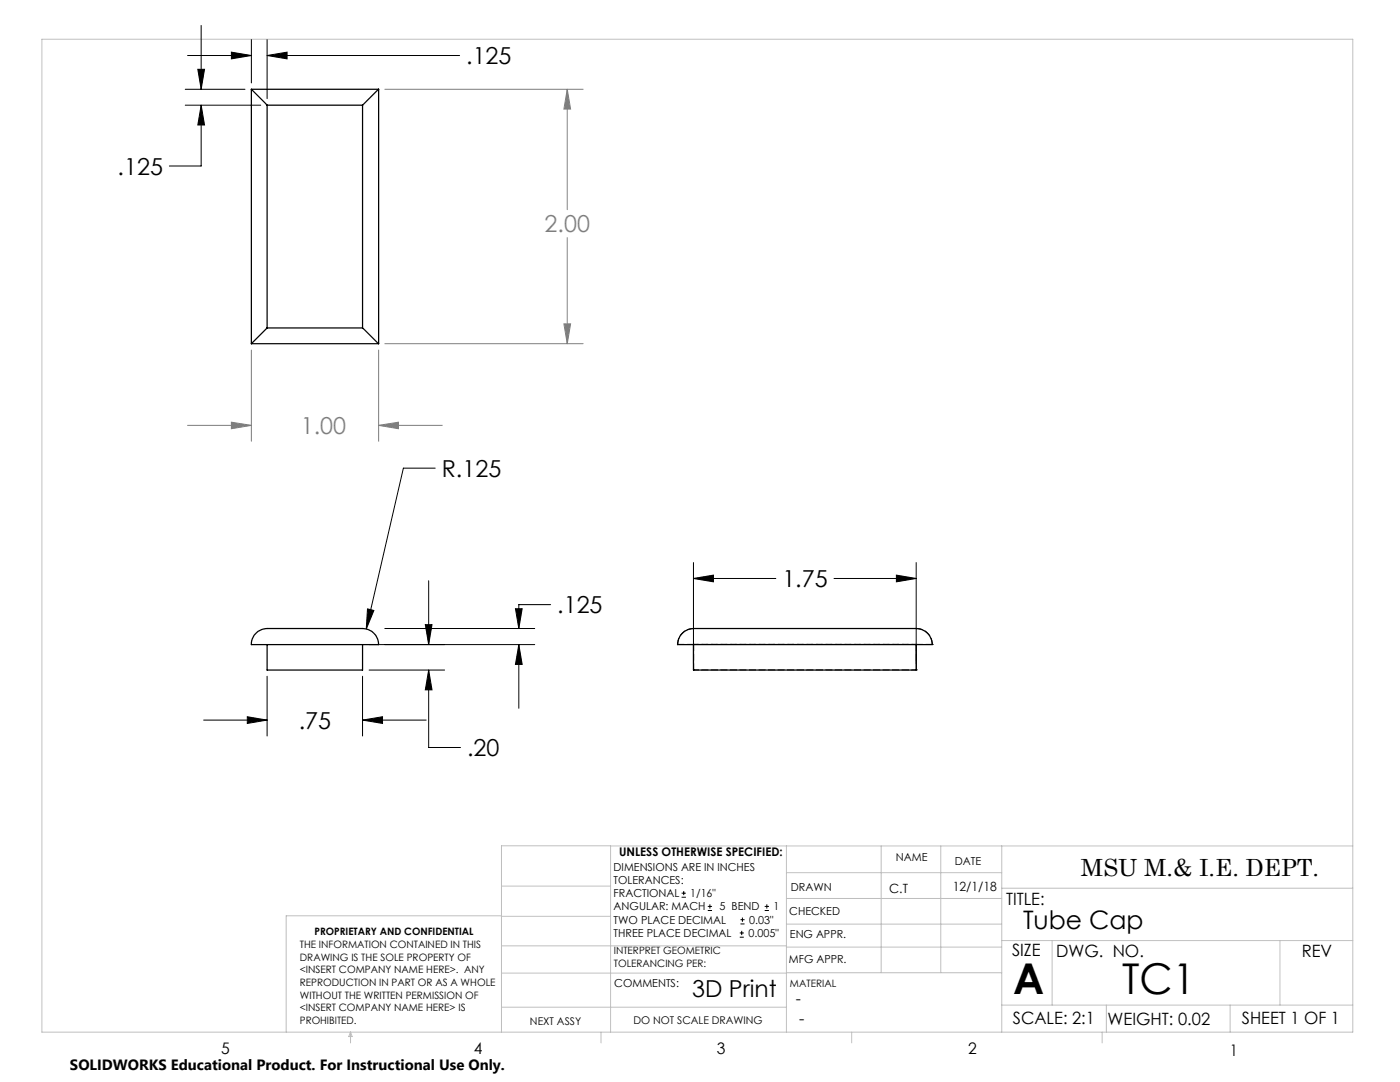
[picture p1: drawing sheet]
<svg xmlns="http://www.w3.org/2000/svg" width="279mm" height="216mm" viewBox="0 0 279 216" stroke-linecap="round" stroke-linejoin="round" font-family="sans-serif">
<g fill="none" stroke="#000" stroke-width=".2">
<path d="M37 17.8h11.9M37.4 11.1h12.8M39.5 13.8h1.3l-.7 4zM40.1 5.1v12.7M46.2 10.4l4 .7-4 .6zM50.2 7.9v8.6M53.3 11.1l4-.7v1.3zM53.3 7.9v11.8M53.3 11.1h38.4M37 21h15M40.1 21l.7 3.9h-1.3zM40.1 21v12.1h-6.3"/>
<path d="M86.9 93.4h-6.4l-7.4 32.1M85.5 115.9v12.7M138.4 115.4l4-.6v1.3zM138.4 112.3v20.1M138.4 115.4h16.4M166.4 115.4h16.4M178.9 114.8l3.9 .6-3.9 .7zM182.8 112.3v20.1M53.3 134.9v12M72.4 134.9v12M73.3 121.5l1.3 .3-1.5 3.7zM73.7 133.7h15"/>
<path d="M73.7 128.6h33M76.8 125.4h29.9M84.9 124.6h1.3l-.7 4zM85.5 133.7l.7 4h-1.3zM85.5 133.7v15.5h6.4M102.9 121.5h1.3l-.7 3.9zM103.5 128.6l.7 4h-1.3zM103.5 128.6v12.7M109.9 120.7h-6.4v4.7M40.6 143.7h12.7M49.4 143l3.9 .7-3.9 .7zM72.4 143.7l3.9-.7v1.4z"/>
<path d="M72.4 143.7h12.7M136 179h.9M136 178.2h.9M136.5 177.8v.8M141.3 181.7h.8M141.3 180.9h.8M141.7 180.4v.9M147.6 187h.8M147.6 186.2h.8M147.8 184.4h.8M147.8 183.5h.8M148 185.7v.9"/>
<path d="M148.2 183.1v.8M152.6 181.7h.9M152.6 180.9h.9M153 180.4v.9"/>
</g>
<path d="M76.8 17.8h39.6M113.2 17.8l.7 4h-1.4zM113.2 17.8v24M113.2 47.4v21.2M50.2 69.8v18.3M75.6 69.8v18.3M76.8 68.6h39.6M112.5 64.6h1.4l-.7 4zM37.4 84.9h12.8M46.2 84.2l4 .7-4 .6zM75.6 84.9l3.9-.7v1.3zM75.6 84.9h12.7" fill="none" stroke="#808080" stroke-width=".2"/>
<g fill="none" stroke="#c0c0c0" stroke-width=".2">
<path d="M8.4 7.8h261.6v198.2h-261.6zM100.1 176.8h21.7M121.8 168.8v37.2M157 168.8v37.2M157 179.3h42.9M157 174.1h42.9M175.9 168.8v25.3M187.7 168.8v25.3M199.9 177.2h70.1M199.9 168.8v37.2M270 168.8h-169.9v37.2M100.1 194.2h56.9"/>
<path d="M100.1 188.7h56.9M100.1 182.8h21.7M100.1 182.7h-43v23.3M157 194.1h42.9M157 184.4h42.9M157 189h42.9M199.9 187.7h70.1M210 187.7v12.9M255.4 187.7v12.9M70 206v2.1M70 206l.3 .8h-.7zM100.1 201h56.9"/>
<path d="M119.9 206v2.1M170 206v2.1M199.9 200.6h70.1M220 206v2.1M220.8 200.6v5.4M245.5 200.6v5.4"/>
</g>
<path d="M49.4 143l3.9 .7-3.9 .7zM72.4 143.7l3.9-.7v1.4zM85.5 133.7l.7 4h-1.3zM84.9 124.6h1.3l-.7 4zM103.5 128.6l.7 4h-1.3zM102.9 121.5h1.3l-.7 3.9zM73.3 121.5l-.2 4 1.5-3.7zM46.2 10.4l4 .7-4 .6zM53.3 11.1l4-.7v1.3zM39.5 13.8h1.3l-.7 4zM40.1 21l.7 3.9h-1.3zM138.4 115.4l4-.6v1.3zM178.9 114.8l3.9 .6-3.9 .7z" fill="#000"/>
<path d="M112.5 64.6h1.4l-.7 4zM113.2 17.8l.7 4h-1.4zM75.6 84.9l3.9-.7v1.3zM46.2 84.2l4 .7-4 .6z" fill="#808080"/>
<g fill="none" stroke="#000" stroke-width=".25">
<path d="M50.2 17.8l3.1 3.2M50.2 17.8h25.4M50.2 17.8v50.8M75.6 17.8l-3.2 3.2M75.6 17.8v50.8M53.3 21v44.4M53.3 21h19.1M72.4 21v44.4M50.2 68.6h25.4M53.3 65.4l-3.1 3.2M53.3 65.4h19.1M72.4 65.4l3.2 3.2"/>
<path d="M51.2 126.2l1-.6 1.1-.2h19.1a3.2 3.2 0 0 1 3.2 3.2h-25.4l.1-1.1 .4-.7zM53.3 128.6v5.1h19.1v-5.1M136.3 126.2l1-.6 1.1-.2h44.4a3.2 3.2 0 0 1 3.3 3.2h-50.9l.2-1.1 .4-.7zM138.4 128.6v5.1h44.4v-5.1"/>
</g>
<g fill="none" stroke="#000" stroke-width=".2" stroke-dasharray="1.3 .6">
<path d="M135.3 128.6a3.2 3.2 0 0 1 3.1-3.2M135.3 128.6h.1M138.4 128.6v5.1M138.4 125.4h.1M138.4 133.7h.1M138.4 128.6h.1M182.9 133.7h.1M182.9 128.6h.1M182.9 125.4h.1M182.9 128.6v5.1M186.1 128.6h.1M186.1 128.6h-50.8"/>
<path d="M186.1 128.6a3.2 3.2 0 0 0-3.2-3.2"/>
</g>
<path d="M138.4 128.6h44.5M182.9 125.4h-44.5M182.9 133.7h-44.5M182.9 128.6h-44.5" fill="none" stroke="#000" stroke-width=".2" stroke-dasharray="1.3 .6" stroke-dashoffset=".3"/>
<g font-size="8.5">
<text x="202.2" y="198.3">A</text>
<text x="224" y="198.3">TC1</text>
</g>
<text font-size="5.1" x="204.2" y="185.4">Tube Cap</text>
<g font-size="4.7">
<text x="93" y="12.8">.125</text>
<text x="23.5" y="34.9">.125</text>
<text x="88.2" y="95.2">R.125</text>
<text x="156.1" y="117.2">1.75</text>
<text x="111.2" y="122.4">.125</text>
<text x="59.6" y="145.4">.75</text>
<text x="93.2" y="150.9">.20</text>
<text x="215.7" y="174.7">MSU M.&amp; I.E. DEPT.</text>
<text x="138.1" y="198.9">3D Print</text>
</g>
<g font-size="4.7" fill="#808080">
<text x="108.7" y="46.4">2.00</text>
<text x="60" y="86.6">1.00</text>
</g>
<g font-size="3.4">
<text x="200.8" y="180.5">TITLE:</text>
<text x="202" y="190.8">SIZE</text>
<text x="210.8" y="190.9">DWG. NO.</text>
<text x="259.8" y="191">REV</text>
<text x="202.1" y="204.4">SCALE: 2:1</text>
<text x="221" y="204.5">WEIGHT: 0.02</text>
<text x="247.8" y="204.4">SHEET 1 OF 1</text>
</g>
<g font-size="3.2">
<text x="158.8" y="200.4">-</text>
<text x="159.5" y="204.4">-</text>
<text x="44.2" y="210.4">5</text>
<text x="94.6" y="210.3">4</text>
<text x="143.1" y="210.4">3</text>
<text x="193.2" y="210.3">2</text>
<text x="245.4" y="210.6">1</text>
</g>
<text font-size="3" x="14" y="213.5">SOLIDWORKS Educational Product. For Instructional Use Only.</text>
<g font-size="2.5">
<text x="177.5" y="178.2">C.T</text>
<text x="190.1" y="177.8">12/1/18</text>
</g>
<text font-size="2.4" x="123.6" y="170.8">UNLESS OTHERWISE SPECIFIED:</text>
<g font-size="2.2">
<text x="122.5" y="173.7">DIMENSIONS ARE IN INCHES</text>
<text x="178.8" y="171.8">NAME</text>
<text x="190.6" y="172.5">DATE</text>
<text x="122.5" y="176.4">TOLERANCES:</text>
<text x="122.5" y="179">FRACTIONAL</text>
<text x="137.8" y="179">1/16&quot;</text>
<text x="157.8" y="177.8">DRAWN</text>
<text x="122.5" y="184.3">TWO PLACE DECIMAL</text>
<text x="122.5" y="181.7">ANGULAR: MACH</text>
<text x="143.6" y="181.7">5 BEND</text>
<text x="149.5" y="184.3">0.03&quot;</text>
<text x="154.4" y="181.7">1</text>
<text x="157.5" y="182.5">CHECKED</text>
<text x="122.5" y="187">THREE PLACE DECIMAL</text>
<text x="149.4" y="187">0.005&quot;</text>
<text x="157.6" y="187.2">ENG APPR.</text>
<text x="122.6" y="197">COMMENTS:</text>
<text x="157.4" y="192.2">MFG APPR.</text>
</g>
<g font-size="2.1">
<text x="105.8" y="204.5">NEXT ASSY</text>
<text x="126.4" y="204.3">DO NOT SCALE DRAWING</text>
</g>
<g font-size="2">
<text x="59.8" y="189.2">THE INFORMATION CONTAINED IN THIS</text>
<text x="59.8" y="191.7">DRAWING IS THE SOLE PROPERTY OF</text>
<text x="62.8" y="186.5">PROPRIETARY AND CONFIDENTIAL</text>
<text x="122.5" y="190.4">INTERPRET GEOMETRIC</text>
<text x="59.8" y="194.2">&lt;INSERT COMPANY NAME HERE&gt;. ANY</text>
<text x="59.8" y="196.8">REPRODUCTION IN PART OR AS A WHOLE</text>
<text x="122.5" y="192.9">TOLERANCING PER:</text>
<text x="157.7" y="197">MATERIAL</text>
<text x="59.8" y="199.3">WITHOUT THE WRITTEN PERMISSION OF</text>
<text x="59.8" y="201.8">&lt;INSERT COMPANY NAME HERE&gt; IS</text>
<text x="59.8" y="204.3">PROHIBITED.</text>
</g>
</svg>
